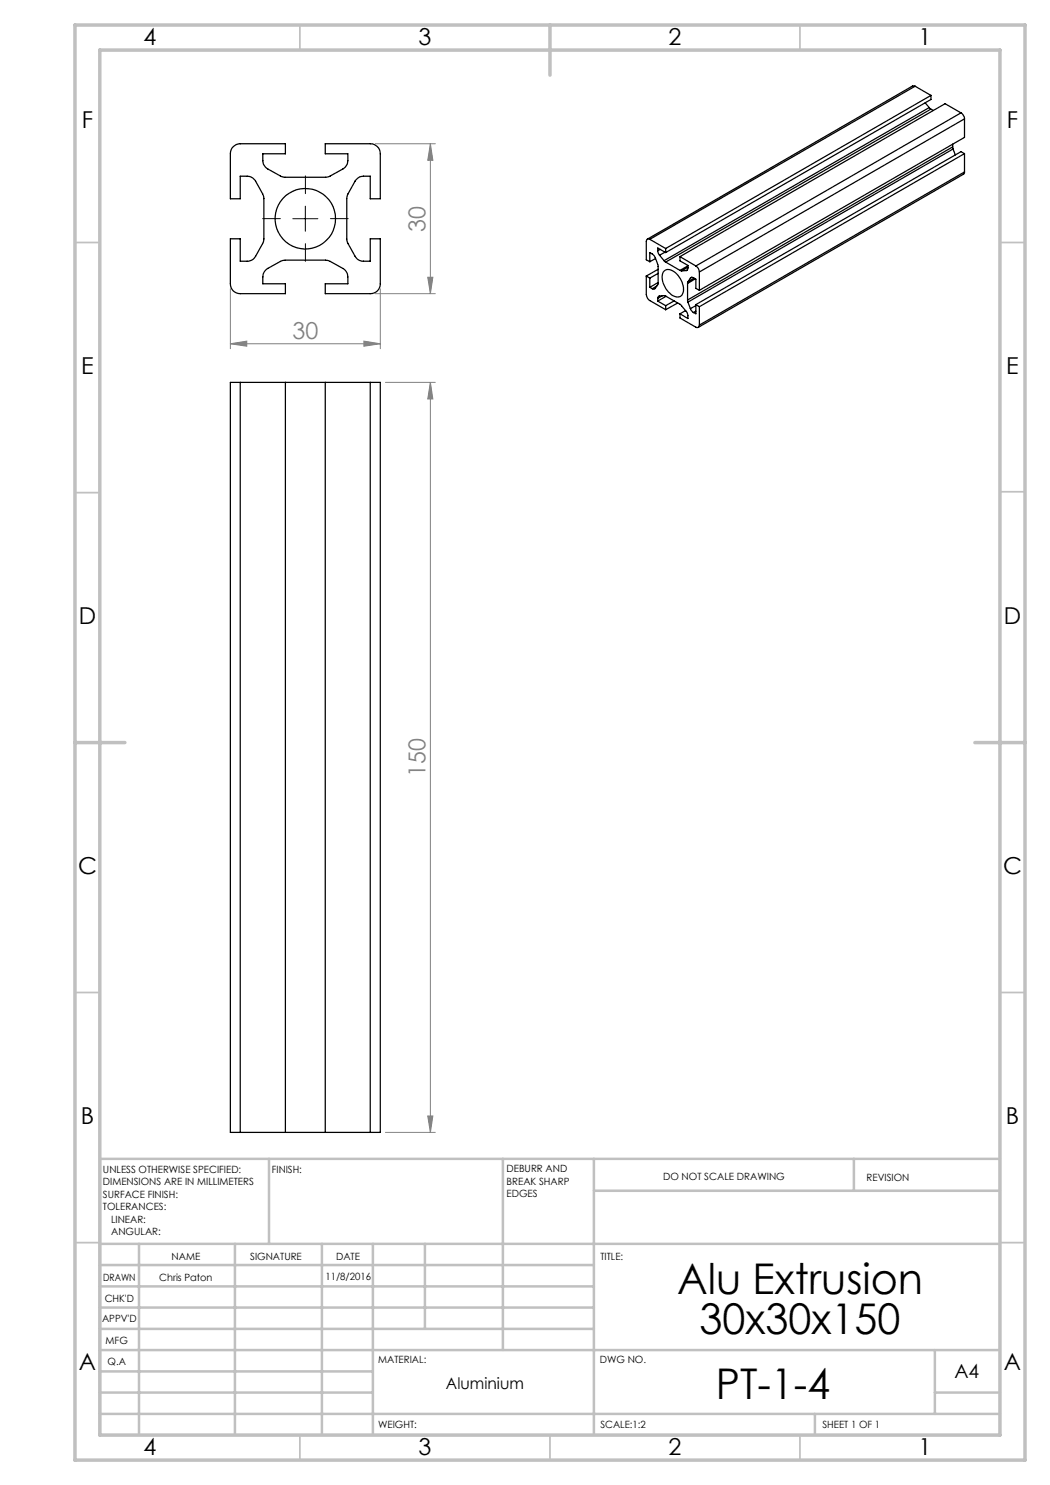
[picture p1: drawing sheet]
<svg xmlns="http://www.w3.org/2000/svg" width="210mm" height="297mm" viewBox="0 0 210 297" stroke-linecap="round" stroke-linejoin="round" font-family="sans-serif">
<g fill="none" stroke="#808080" stroke-width=".2">
<path d="M75.1 28.7h12M86.1 28.7l.5 3.4h-1.1zM86.1 28.7v30M46.1 57.7v12M75.1 58.7h12M76.1 57.7v12M85.5 55.5h1.1l-.5 3.2zM46.1 68.8l3.3-.6v1zM46.1 68.8h30M72.8 68.2l3.3 .6-3.3 .4zM77.1 76.5h10M86.1 76.5l.5 3.3h-1.1z"/>
<path d="M86.1 76.5v150M77.1 226.5h10M85.5 223.2h1.1l-.5 3.3z"/>
</g>
<path d="M61.1 38.7v-3.5M56.1 43.7h-3.6M61.1 48.7v3.6M66.1 43.7h3.5" fill="none" stroke="#000" stroke-width=".2" stroke-dasharray="15.2 1.3 1.3 1.3"/>
<path d="M58.6 43.7h5M61.1 41.2v5" fill="none" stroke="#000" stroke-width=".2"/>
<g fill="none" stroke="#c0c0c0" stroke-width=".35">
<path d="M60 5v5M160 5v5M15 48.5h5M200 48.5h5M15 98.5h5M200 98.4h5M15 198.5h5M200 198.5h5M15 248.5h5M200 248.5h5M60 287v5M110 287v5"/>
<path d="M160 287v5"/>
</g>
<g fill="none" stroke="#c0c0c0" stroke-width=".5">
<path d="M53.8 231.8v17M100.6 231.8v38.2M118.8 231.8v55.2M118.8 238.2h81.2M170.8 231.8v6.4M200 231.8h-180v55.2M20 248.8h180M20 257.3h98.8M20 253h98.8M27.8 248.8v38.2M47 248.8v38.2M64.4 248.8v38.2"/>
<path d="M74.6 248.8v38.2M85 248.8v17M20 265.8h98.8M20 261.5h98.8M20 278.5h54.6M20 274.3h54.6M20 270h180M187 278.5h13M187 270v12.8M20 282.8h180M163 282.8v4.2"/>
</g>
<path d="M15 5h190v287h-190zM20 10h180v277h-180zM110 5v10M15 148.5h10M195 148.5h10" fill="none" stroke="#c0c0c0" stroke-width=".7"/>
<g fill="#808080">
<path d="M72.8 68.2l3.3 .6-3.3 .4zM46.1 68.8l3.3-.6v1z"/>
<path d="M85.5 223.2h1.1l-.5 3.3zM86.1 76.5l.5 3.3h-1.1z"/>
<path d="M86.1 28.7l.5 3.4h-1.1zM85.5 55.5h1.1l-.5 3.2z"/>
</g>
<g fill="none" stroke="#000" stroke-width=".25">
<path d="M183 17.2h-.5l-53 30.6M183 17.2l-53 30.7M183 17.2l3.2 1.9M186.2 19.1l-53.1 30.6M186.2 19.1v.8l-53.1 30.6M46.6 29.3a1.92 1.92 0 0 1 1.4-.6h9.1v2.1h-4.5v1.3a2.02 2.02 0 0 0 1 1.7l2.6 1.5 .7 .2h8.3l.7-.2 2.7-1.5a2.02 2.02 0 0 0 1-1.7v-1.3h-4.5v-2.1h8.9a1.99 1.99 0 0 1 2.1 2.1v9h-2.1v-4.6h-1.3a2.02 2.02 0 0 0-1.7 1l-1.5 2.8-.1 .6v8.3l.1 .6 1.5 2.8a1.83 1.83 0 0 0 1.7 .9h1.3v-4.4h2.1v9a1.93 1.93 0 0 1-2.1 1.9h-8.9v-1.9h4.5v-1.4a2.02 2.02 0 0 0-1-1.7l-2.8-1.5-.7-.2-8.4 .1-3.1 1.6a2.02 2.02 0 0 0-1 1.7v1.4h4.5v1.9h-9.1a1.93 1.93 0 0 1-1.9-1.9v-9h1.9v4.4h1.4a1.83 1.83 0 0 0 1.7-.9l1.5-2.8 .2-.6v-8.3l-.2-.6-1.5-2.8a2.02 2.02 0 0 0-1.7-1h-1.4v4.6h-1.9v-9a1.91 1.91 0 0 1 .5-1.5zM185 20.6l.8 .9M185.8 21.5l.4 .3M185.8 21.5l-53 30.6M186.2 21.8l-53.1 30.6M186.2 21.8l.5 .3M190.5 29.4l.1 .4"/>
<path d="M190.5 29.4l-53 30.6M190.5 28.8v.6M190.6 29.8l-53 30.6M190.6 29.8l.5 1.2M192.2 22.6a1.62 1.62 0 0 1 .7 1.2M192.2 22.6l-53 30.6M192.2 22.6l-3.2-1.9-53 30.6M192.9 34.4l-.2 .5-53 30.6M192.9 23.8l-53 30.6M192.9 23.8v3.7l-53 30.6M192.9 30.7v3.7M192.9 34.4l-53 30.6"/>
<path d="M192.9 30.7l-53 30.6M192.9 30.7l-.7-.4-53 30.6M129.3 55.2v3.7a1.62 1.62 0 0 0 .7 1.2l3.1 1.8M129.3 55.2l.7 .4M130 52.3v-1.8l.6 .4 .4 .4 .6 1.8v3.7l-.6 1-.5-.1M130 47.9a.44 .44 0 0 0-.5-.1 .44 .44 0 0 0-.2 .5v3.7l.7 .3M130 47.9l3.1 1.8M130 55.6v1.9M130 57.5l.5 .2M131.1 51.7l-1.1 .6M131.3 57.2l-.8 .5M131.6 50.2l.3 .8"/>
<path d="M131.6 59.7l.2-.5 1.2-.1 3 1.8 1.4 1.5 .2 .6v.7l-1.6-.9M131.6 50.2v-.6l1.5 .9M131.6 59.7v.5M131.6 54.7l-1.6 .9M131.6 53.9l-2.3 1.3M131.6 56.5l-1.6 1M131.9 51l.9 1.1M132 49.9l-.4 .3M132.5 59.2l-.9 .5M132.8 54.2a1.8 1.8 0 0 1 2.5 .6 4.1 4.1 0 0 1 1.2 3.9 1.4 1.4 0 0 1-2.3 .2 4.1 4.1 0 0 1-1.6-4.5zM132.8 52.1l.3 .3M133 50.4l-1.1 .6"/>
<path d="M133.1 49.7v.8M133.1 52.4l2.9 1.7M133.2 59.3l-1.6 .9M136 54.1l.3 .1M136 51.3v.9l1.6 .9-.1 .7-.3 .3M136 51.3l3.2 1.9M137.2 54.1l-.9 .1M137.5 54l-.3 .1M137.5 56.7v3.3M137.6 56.4l-.1 .3M137.6 53.4l-1.3 .8M137.6 53.2l-1.6 .9"/>
<path d="M138.1 55.6l.3-.1 .8 .3v1.9l.7 .4M138.1 55.6l-.5 .8M138.4 55.5l-.3 .1M138.8 55.6l-1.2 .8M139.1 55.8l-1.6 .9M139.2 53.2a1.47 1.47 0 0 1 .7 1.2M139.9 54.4v3.7M48 76.5h-1.9v150h1.9M48 76.5v150M48 76.5h26M57.1 76.5v150M65.1 76.5v150"/>
<path d="M74 76.5h2.1v150h-2.1M74 76.5v150M131.6 60.2l1.5 .9M133.1 61.1v.8M134.8 60.2l-1.7 .9M135.5 60.6l-2.4 1.3M136 62.8v.8l3.2 1.8a.44 .44 0 0 0 .5 .1 .44 .44 0 0 0 .2-.5M137.1 62.1l-1.1 .7M137.5 60l.1 .4M137.6 60.4l.5 1.3M138.1 61.7l.6 .8M139.2 60.9v1.9l-.5-.3"/>
<path d="M139.2 60.9l.7 .4M139.2 61.1l-1.1 .6M139.2 62.2l-.5 .3M139.9 61.3v3.7M48 226.5h26"/>
<circle cx="61.1" cy="43.8" r="6"/>
</g>
<g font-size="8.5">
<text x="135.4" y="258.8">Alu Extrusion</text>
<text x="139.9" y="266.9">30x30x150</text>
<text x="143.2" y="279.7">PT-1-4</text>
</g>
<g font-size="4.7">
<text x="28.7" y="9">4</text>
<text x="83.7" y="9">3</text>
<text x="133.7" y="9">2</text>
<text x="183.7" y="9">1</text>
<text x="16.4" y="25.5">F</text>
<text x="201.4" y="25.5">F</text>
<text x="16.2" y="74.8">E</text>
<text x="201.2" y="74.8">E</text>
<text x="15.8" y="124.8">D</text>
<text x="200.8" y="124.8">D</text>
<text x="15.6" y="174.8">C</text>
<text x="200.6" y="174.8">C</text>
<text x="16.2" y="224.8">B</text>
<text x="201.2" y="224.8">B</text>
<text x="15.8" y="274">A</text>
<text x="200.8" y="274">A</text>
<text x="28.7" y="291">4</text>
<text x="83.7" y="291">3</text>
<text x="133.7" y="291">2</text>
<text x="183.7" y="291">1</text>
</g>
<g font-size="4.7" fill="#808080">
<text x="85.1" y="46.3" transform="rotate(-90 85.1 46.3)">30</text>
<text x="58.5" y="67.7">30</text>
<text x="85.1" y="155.3" transform="rotate(-90 85.1 155.3)">150</text>
</g>
<text font-size="3.9" x="190.9" y="275.5">A4</text>
<text font-size="3.2" x="89.2" y="277.9">Aluminium</text>
<g font-size="2">
<text x="20.6" y="234.6">UNLESS OTHERWISE SPECIFIED:</text>
<text x="20.6" y="237.1">DIMENSIONS ARE IN MILLIMETERS</text>
<text x="20.6" y="239.6">SURFACE FINISH:</text>
<text x="54.4" y="234.6">FINISH:</text>
<text x="101.3" y="234.5">DEBURR AND</text>
<text x="101.3" y="237">BREAK SHARP</text>
<text x="101.3" y="239.5">EDGES</text>
<text x="132.6" y="236">DO NOT SCALE DRAWING</text>
<text x="173.3" y="236.2">REVISION</text>
<text x="20.6" y="242.1">TOLERANCES:</text>
<text x="22.2" y="244.6">LINEAR:</text>
<text x="22.2" y="247.1">ANGULAR:</text>
<text x="34.3" y="252">NAME</text>
<text x="50" y="251.9">SIGNATURE</text>
<text x="67.2" y="251.9">DATE</text>
<text x="120.1" y="251.9">TITLE:</text>
<text x="20.6" y="256.1">DRAWN</text>
<text x="31.8" y="256.1">Chris Paton</text>
<text x="65.1" y="255.9">11/8/2016</text>
<text x="20.9" y="260.3">CHK'D</text>
<text x="20.4" y="264.4">APPV'D</text>
<text x="21.1" y="268.8">MFG</text>
<text x="21.5" y="273">Q.A</text>
<text x="75.6" y="272.5">MATERIAL:</text>
<text x="120" y="272.5">DWG NO.</text>
<text x="75.6" y="285.5">WEIGHT:</text>
<text x="120.1" y="285.6">SCALE:1:2</text>
<text x="164.5" y="285.6">SHEET 1 OF 1</text>
</g>
</svg>
